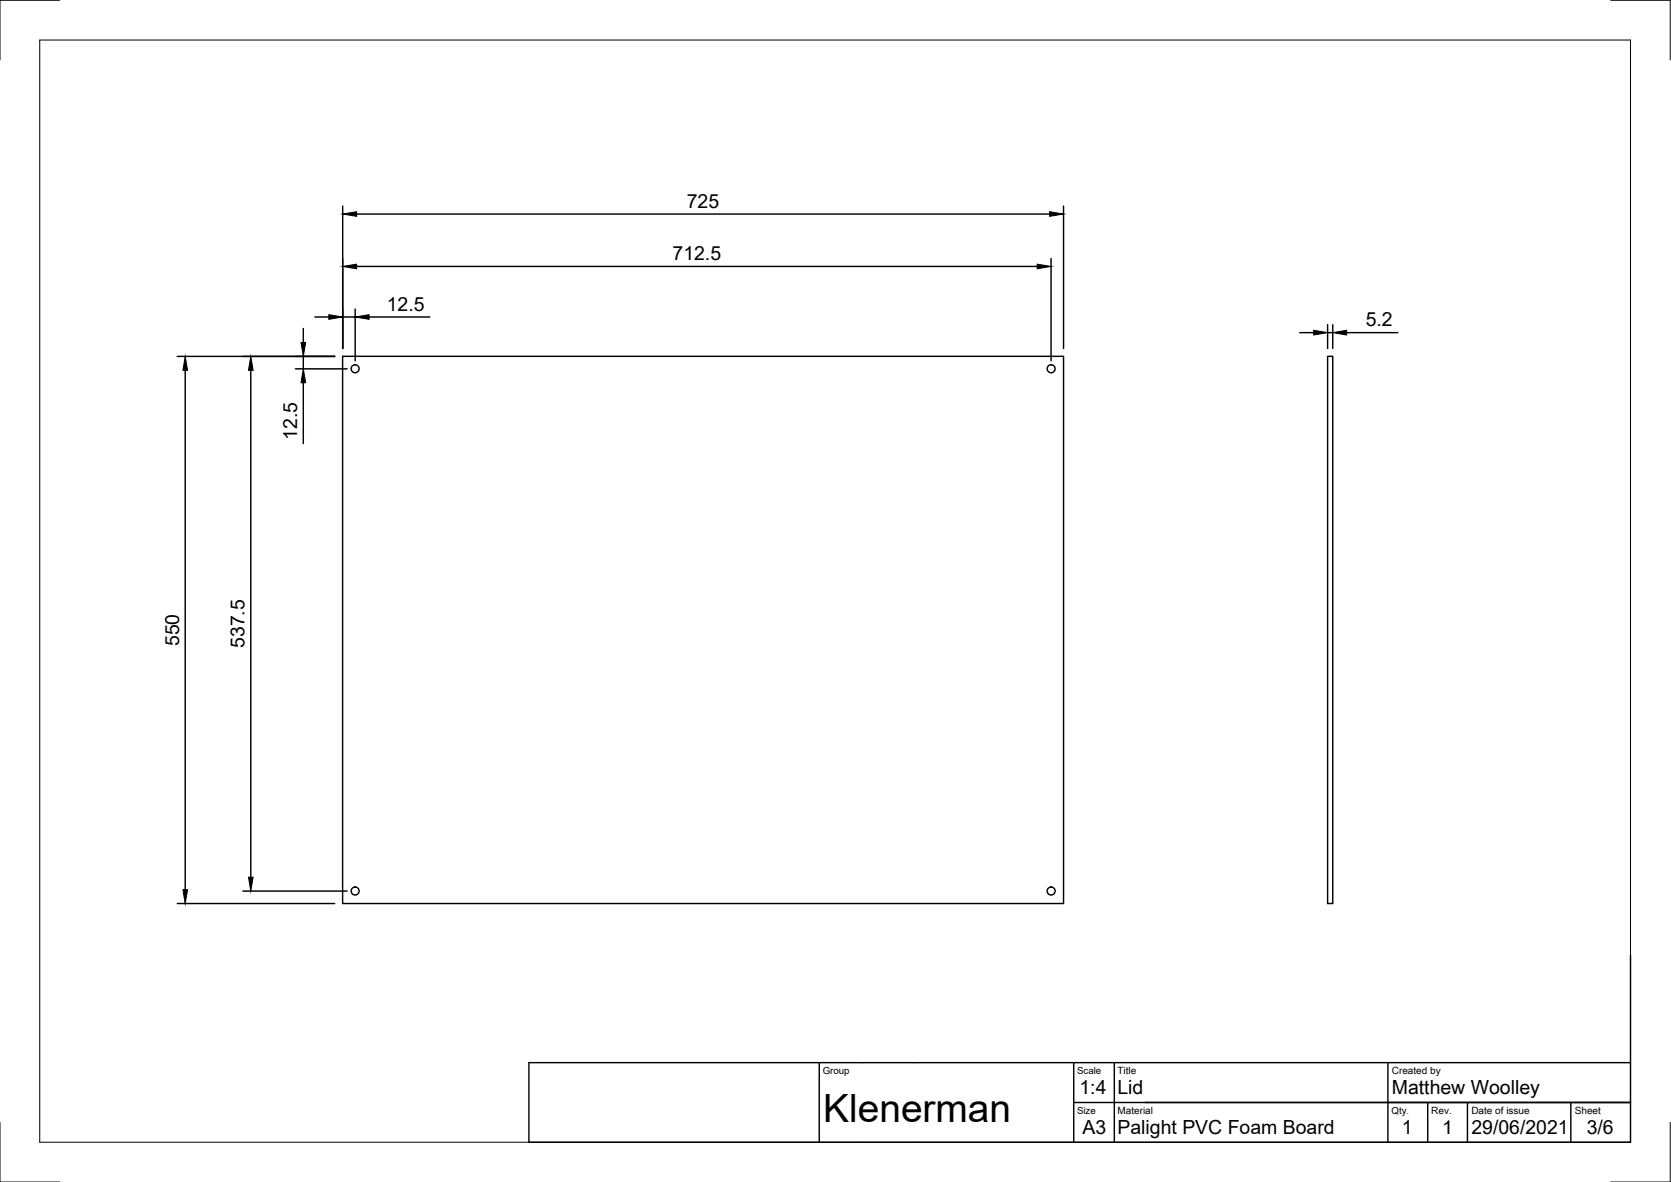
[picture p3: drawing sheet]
<svg xmlns="http://www.w3.org/2000/svg" width="420mm" height="297mm" viewBox="0 0 420 297" stroke-linecap="round" stroke-linejoin="round" font-family="sans-serif">
<!-- layer: Visible -->
<g fill="none" stroke="#000" stroke-width=".36">
<path d="M86.1 89.5h181.3v137.6h-181.3zM333.8 89.5h1.3v137.6h-1.3z"/>
<circle cx="89.3" cy="92.7" r="1.01"/>
<circle cx="264.3" cy="92.7" r="1.01"/>
<circle cx="89.3" cy="223.9" r="1.01"/>
<circle cx="264.3" cy="223.9" r="1.01"/>
</g>
<!-- layer: Border -->
<path d="M10 10.1h400v276.9h-400zM15 .1h-15v15M405 .1h15v15M0 282.1v14.9h15M420 282.1v14.9h-15" fill="none" stroke="#000" stroke-width=".25"/>
<!-- layer: TitleBlock -->
<path d="M410 240.1v46.9h-277v-20h277M206 267v20M270 277.1h140h-122M270 267v20M280.2 267v20M349 267v20M359 277.1v9.9M369 277.1v9.9M395 277.1v9.9" fill="none" stroke="#000" stroke-width=".36"/>
<!-- layer: Dimensions -->
<g fill="none" stroke="#000" stroke-width=".36">
<path d="M86.2 51.8v35.8M89.7 53.8h174.2M267.4 51.8v35.8M79.2 79.7h3.5M86.2 79.7h3.1M89.3 77.7v13M89.7 67h171.1M92.8 79.7h15.3M264.3 65v25.7M44.6 89.6h39.6M46.6 93.1v130.5M63.1 93.1v127.3"/>
<path d="M74.3 92.7h13M76.3 82.6v3.5M76.3 89.6v3.1M76.3 96.2v15.3M326.8 83.6h3.5M333.8 81.6v6M333.8 83.6h1.3M335.1 81.6v6M338.6 83.6h12.9M44.6 227.1h39.6M61.1 223.9h26.2"/>
</g>
<g fill="#000" stroke="#000" stroke-width=".25">
<path d="M86.2 53.8l3.5-.6v1.2zM263.9 53.2l3.5 .6-3.5 .6zM82.7 79.1l3.5 .6-3.5 .5zM86.2 67l3.5-.6v1.1zM89.3 79.7l3.5-.6v1.1zM260.8 66.4l3.5 .6-3.5 .5zM46.6 89.6l.6 3.5h-1.2zM63.1 89.6l.5 3.5h-1.1zM75.7 86.1h1.2l-.6 3.5zM76.3 92.7l.6 3.5h-1.2zM330.3 83l3.5 .6-3.5 .6zM335.1 83.6l3.5-.6v1.2z"/>
<path d="M46 223.6h1.2l-.6 3.5zM62.5 220.4h1.1l-.5 3.5z"/>
</g>
<text font-size="9.8" x="207" y="282.1">Klenerman</text>
<g font-size="4.9">
<text x="172.7" y="52.2">725</text>
<text x="169.1" y="65.4">712.5</text>
<text x="97.3" y="78.1">12.5</text>
<text x="343.4" y="82">5.2</text>
<text x="74.7" y="110.5" transform="rotate(-90 74.7 110.5)">12.5</text>
<text x="45" y="162.4" transform="rotate(-90 45 162.4)">550</text>
<text x="61.5" y="162.9" transform="rotate(-90 61.5 162.9)">537.5</text>
<text x="271.4" y="275">1:4</text>
<text x="281" y="275">Lid</text>
<text x="350" y="275">Matthew Woolley</text>
<text x="272.2" y="285.1">A3</text>
<text x="281" y="285.1">Palight PVC Foam Board</text>
<text x="352.4" y="285.1">1</text>
<text x="362.6" y="285.1">1</text>
<text x="370" y="285.1">29/06/2021</text>
<text x="399" y="285.1">3/6</text>
</g>
<g font-size="2.5">
<text x="281" y="269.9">Title</text>
<text x="350" y="269.9">Created by</text>
<text x="281" y="279.9">Material</text>
<text x="359.9" y="279.9">Rev.</text>
<text x="370" y="279.9">Date of issue</text>
<text x="396" y="279.9">Sheet</text>
</g>
<g font-size="2.4">
<text x="206.9" y="269.8">Group</text>
<text x="270.8" y="269.8">Scale</text>
<text x="270.8" y="279.8">Size</text>
<text x="349.9" y="279.8">Qty</text>
</g>
<text font-size="2.1" x="353.7" y="279.8">.</text>
</svg>
